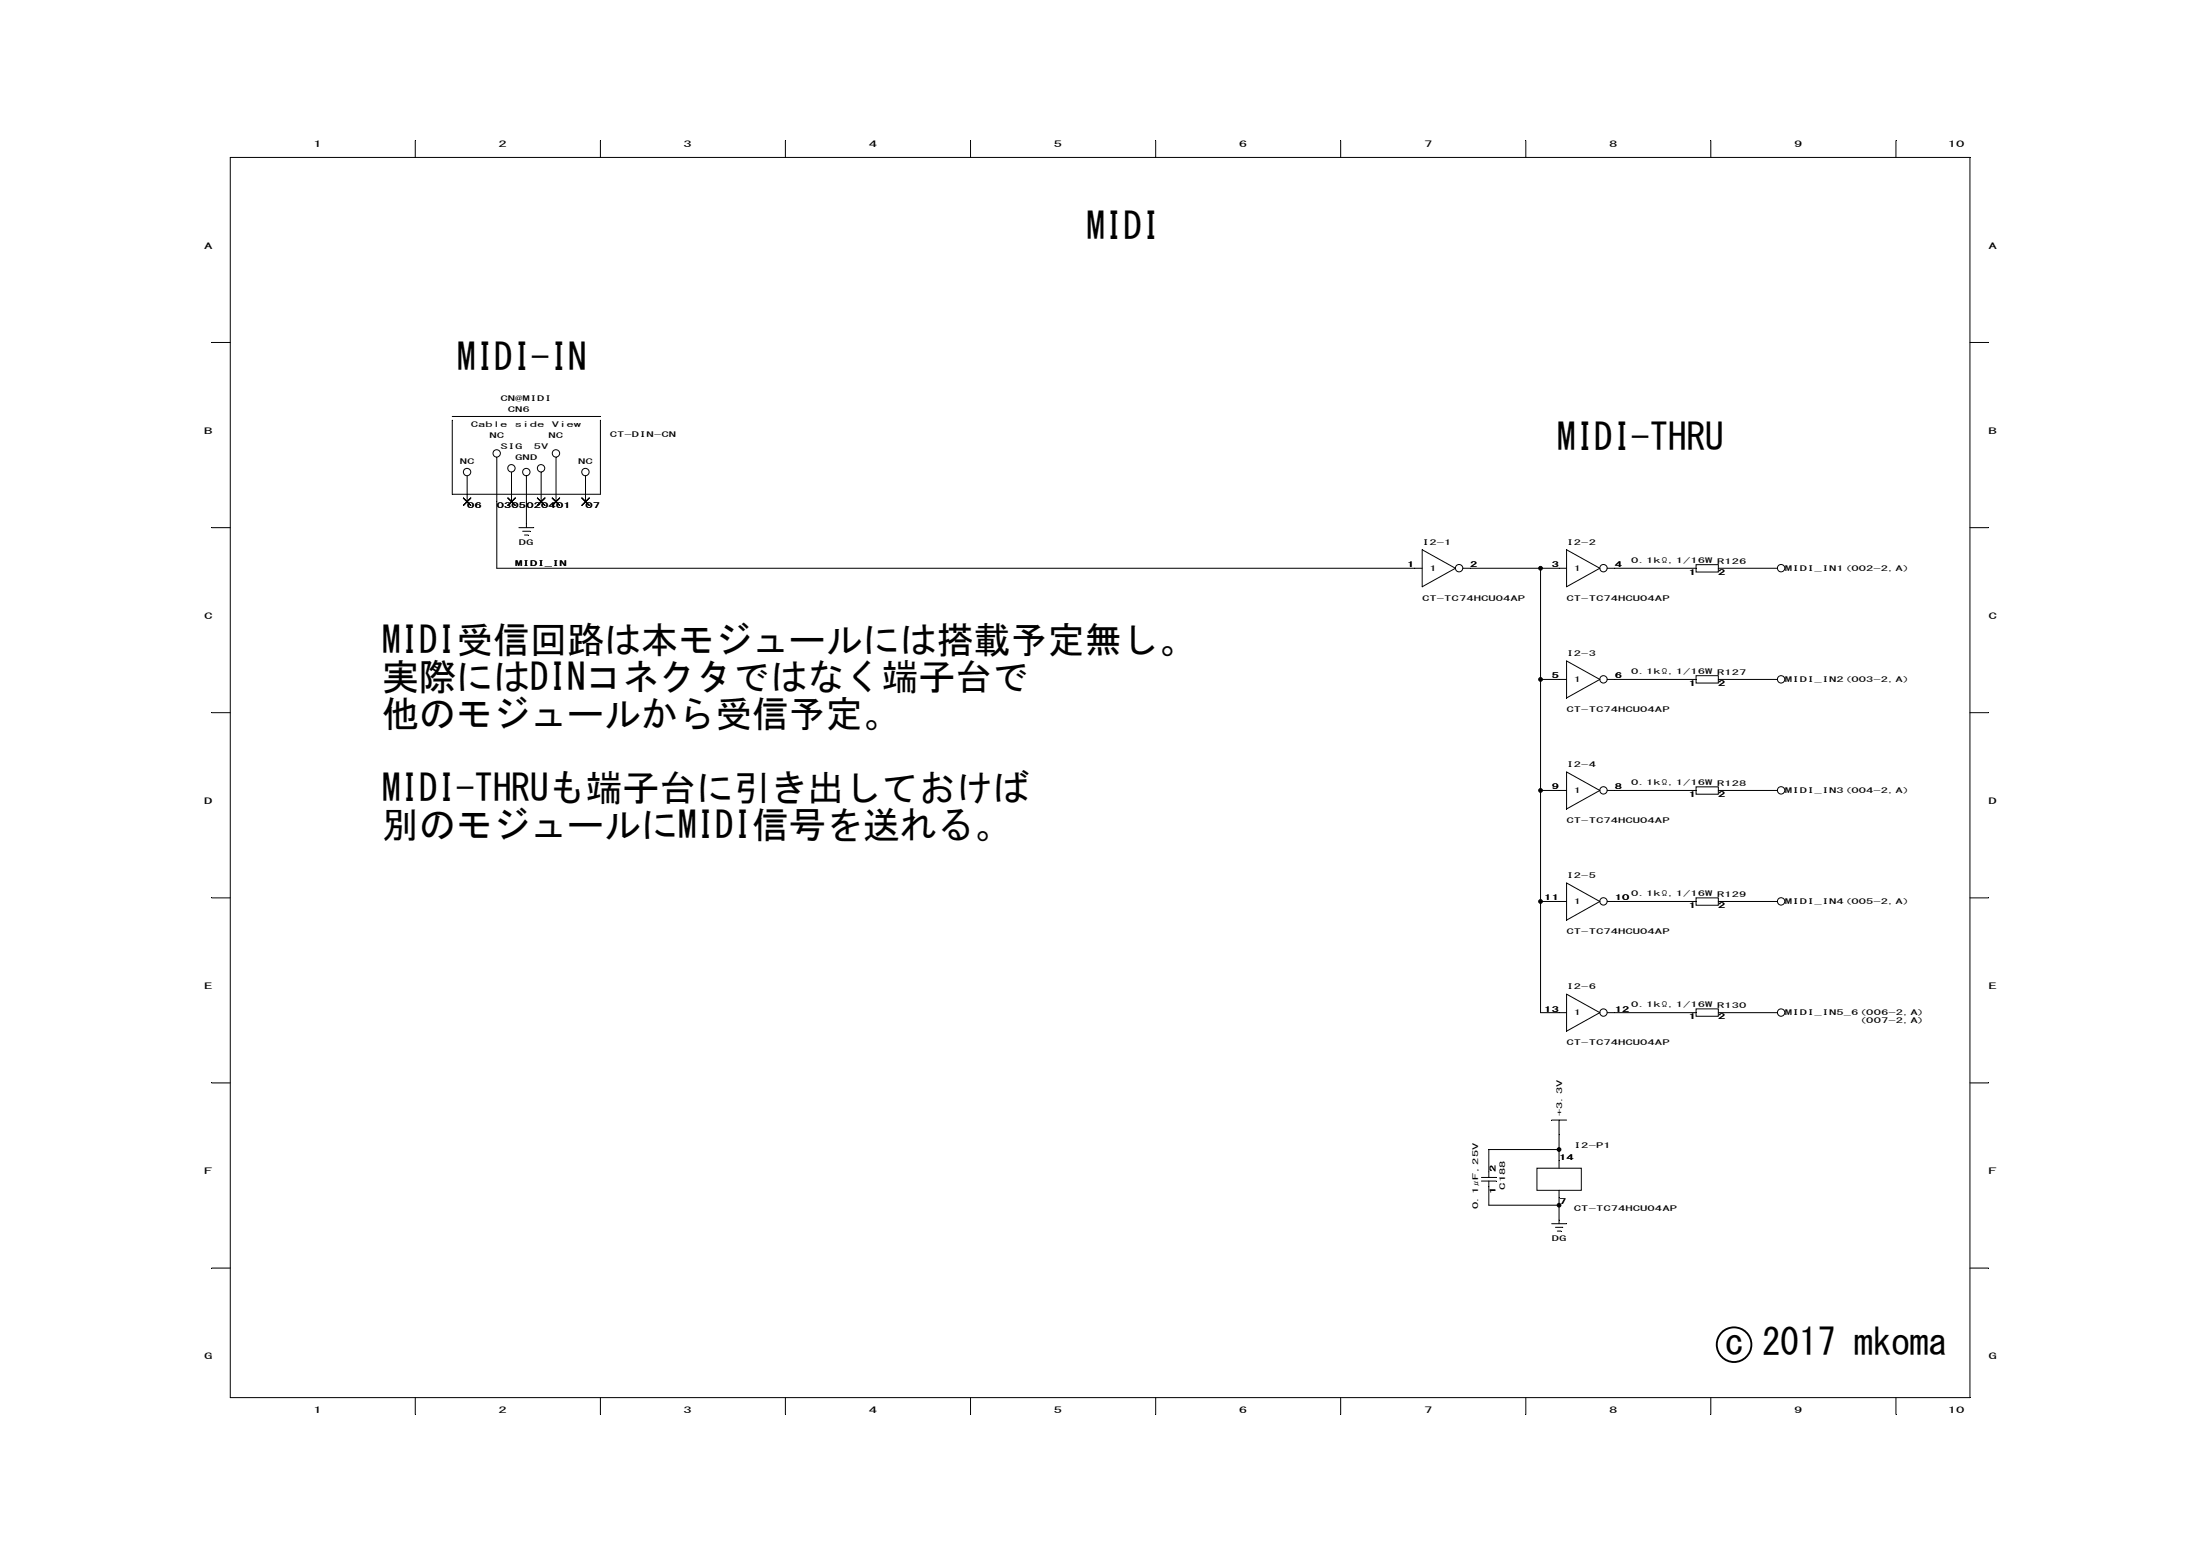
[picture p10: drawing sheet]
<svg xmlns="http://www.w3.org/2000/svg" width="297mm" height="210mm" viewBox="0 0 297 210" stroke-linecap="round" stroke-linejoin="round" font-family="sans-serif">
<circle cx="234.1" cy="181.5" r="2.34" fill="none" stroke="#000" stroke-width=".25"/>
<g fill="none" stroke="#000" stroke-width=".14">
<path d="M56.1 19v2.3M81.1 19v2.3M106 19v2.3M131 19v2.3M156 19v2.3M181 19v2.3M206 19v2.3M231 19v2.3M256 19v2.3M31.1 21.3h234.9v167.4h-234.9zM28.6 46.2h2.5M61.1 56.7v10h20v-10"/>
<path d="M61.1 56.2h20M266 46.2h2.5M28.6 71.2h2.5M62.6 67.2l1 1M63.1 64.2v3.5M63.6 67.2l-1 1M67.1 61.7v15h124.9M68.6 67.2l1 1M69.1 63.7v4M69.6 67.2l-1 1M70.1 71.2h2M70.6 71.7h1"/>
<path d="M70.8 72.2h.5M71.1 64.2v7M72.6 67.2l1 1M73.1 63.7v4M73.6 67.2l-1 1M74.6 67.2l1 1M75.1 61.7v6M75.6 67.2l-1 1M78.6 67.2l1 1M79.1 64.2v3.5M79.6 67.2l-1 1M192 74.2l4.5 2.5-4.5 2.5z"/>
<path d="M197.5 76.7h14M208 76.7v60h3.5M211.5 74.2l4.5 2.5-4.5 2.5zM217 76.7h12M229 76.2h3v1h-3zM232 76.7h8M266 71.2h2.5M28.6 96.2h2.5M208 91.7h3.5M211.5 89.2l4.5 2.5-4.5 2.5zM217 91.7h12M229 91.2h3v1h-3z"/>
<path d="M232 91.7h8M266 96.2h2.5M208 106.7h3.5M211.5 104.2l4.5 2.5-4.5 2.5zM211.5 119.2l4.5 2.5-4.5 2.5zM217 106.7h12M229 106.2h3v1h-3zM232 106.7h8M28.6 121.2h2.5M208 121.7h3.5M211.5 134.2l4.5 2.5-4.5 2.5zM217 136.7h12"/>
<path d="M217 121.7h12M229 136.2h3v1h-3zM229 121.2h3v1h-3zM232 136.7h8M232 121.7h8M266 121.2h2.5M28.6 146.2h2.5M200 158.9h2M200 159.4h2M201 159.4v3.3h9.5M207.5 157.7h6v3h-6zM209.5 151.2h2"/>
<path d="M210.5 151.2v6.5M210.5 155.2h-9.5v3.7M266 146.2h2.5M28.6 171.2h2.5M209.5 165.2h2M210 165.7h1M210.3 166.2h.5M210.5 160.7v4.5M266 171.2h2.5M56.1 188.7v2.2M81.1 188.7v2.2M106 188.7v2.2"/>
<path d="M131 188.7v2.2M156 188.7v2.2M181 188.7v2.2M206 188.7v2.2M231 188.7v2.2M256 188.7v2.2"/>
<circle cx="63.1" cy="63.7" r=".5"/>
<circle cx="67.1" cy="61.2" r=".5"/>
<circle cx="69.1" cy="63.2" r=".5"/>
<circle cx="71.1" cy="63.7" r=".5"/>
<circle cx="73.1" cy="63.2" r=".5"/>
<circle cx="75.1" cy="61.2" r=".5"/>
<circle cx="79" cy="63.7" r=".5"/>
<circle cx="197" cy="76.7" r=".5"/>
<circle cx="208" cy="76.7" r=".25"/>
<circle cx="216.5" cy="76.7" r=".5"/>
<circle cx="240.5" cy="76.7" r=".5"/>
<circle cx="208" cy="91.7" r=".25"/>
<circle cx="216.5" cy="91.7" r=".5"/>
<circle cx="240.5" cy="91.7" r=".5"/>
<circle cx="208" cy="106.7" r=".25"/>
<circle cx="216.5" cy="106.7" r=".5"/>
<circle cx="240.5" cy="106.7" r=".5"/>
<circle cx="208" cy="121.7" r=".25"/>
<circle cx="216.5" cy="121.7" r=".5"/>
<circle cx="216.5" cy="136.7" r=".5"/>
<circle cx="240.5" cy="121.7" r=".5"/>
<circle cx="240.5" cy="136.7" r=".5"/>
<circle cx="210.5" cy="155.2" r=".25"/>
<circle cx="210.5" cy="162.7" r=".25"/>
</g>
<g fill="#000">
<circle cx="208" cy="76.7" r=".25"/>
<circle cx="208" cy="91.7" r=".25"/>
<circle cx="208" cy="106.7" r=".25"/>
<circle cx="208" cy="121.7" r=".25"/>
<circle cx="210.5" cy="155.2" r=".25"/>
<circle cx="210.5" cy="162.7" r=".25"/>
</g>
<g font-size="5">
<text x="146.7" y="32.2">MIDI</text>
<text x="61.7" y="50">MIDI-IN</text>
<text x="210.3" y="60.7">MIDI-THRU</text>
<text x="51.6" y="88.2">MIDI受信回路は本モジュールには搭載予定無し。</text>
<text x="51.6" y="93.2">実際にはDINコネクタではなく端子台で</text>
<text x="51.6" y="98.2">他のモジュールから受信予定。</text>
<text x="51.6" y="108.2">MIDI-THRUも端子台に引き出しておけば</text>
<text x="51.6" y="113.2">別のモジュールにMIDI信号を送れる。</text>
<text x="232.9" y="182.9">c 2017 mkoma</text>
</g>
<g font-size="1.1">
<text x="42.3" y="19.8">1</text>
<text x="67.3" y="19.8">2</text>
<text x="92.3" y="19.8">3</text>
<text x="117.3" y="19.8">4</text>
<text x="142.3" y="19.8">5</text>
<text x="167.3" y="19.8">6</text>
<text x="192.3" y="19.8">7</text>
<text x="217.3" y="19.8">8</text>
<text x="242.2" y="19.8">9</text>
<text x="263" y="19.8">10</text>
<text x="27.6" y="33.5">A</text>
<text x="268.5" y="33.5">A</text>
<text x="27.6" y="58.5">B</text>
<text x="268.5" y="58.5">B</text>
<text x="27.6" y="83.5">C</text>
<text x="268.5" y="83.5">C</text>
<text x="27.6" y="108.5">D</text>
<text x="268.5" y="108.5">D</text>
<text x="27.6" y="133.5">E</text>
<text x="268.5" y="133.5">E</text>
<text x="27.6" y="158.5">F</text>
<text x="268.5" y="158.5">F</text>
<text x="27.6" y="183.5">G</text>
<text x="268.5" y="183.5">G</text>
<text x="42.3" y="190.7">1</text>
<text x="67.3" y="190.7">2</text>
<text x="92.3" y="190.7">3</text>
<text x="117.3" y="190.7">4</text>
<text x="142.3" y="190.7">5</text>
<text x="167.3" y="190.7">6</text>
<text x="192.3" y="190.7">7</text>
<text x="217.3" y="190.7">8</text>
<text x="242.2" y="190.7">9</text>
<text x="263" y="190.7">10</text>
</g>
<g font-size="1">
<text x="63.6" y="57.6">Cable</text>
<text x="66.1" y="59.1">NC</text>
<text x="67.6" y="54.1">CN@MIDI</text>
<text x="68.6" y="55.6">CN6</text>
<text x="69.5" y="57.6">side</text>
<text x="74.1" y="59.1">NC</text>
<text x="74.5" y="57.6">View</text>
<text x="82.3" y="59">CT-DIN-CN</text>
<text x="62.1" y="62.6">NC</text>
<text x="67.6" y="60.6">SIG</text>
<text x="69.6" y="62.1">GND</text>
<text x="72.1" y="60.6">5V</text>
<text x="78.1" y="62.6">NC</text>
<text x="63.1" y="68.6">06</text>
<text x="67.1" y="68.6">0305</text>
<text x="71.1" y="68.6">020401</text>
<text x="75.1" y="68.6">01</text>
<text x="79.1" y="68.6">07</text>
<text x="69.6" y="76.5">MIDI_IN</text>
<text x="70.1" y="73.6">DG</text>
<text x="190" y="76.6">1</text>
<text x="192" y="73.6">I2-1</text>
<text x="193" y="77.1">1</text>
<text x="198.5" y="76.6">2</text>
<text x="209.5" y="76.6">3</text>
<text x="211.5" y="73.6">I2-2</text>
<text x="212.5" y="77.1">1</text>
<text x="218" y="76.6">4</text>
<text x="220.3" y="76">0.1kΩ,1/16W R126</text>
<text x="228" y="77.6">1</text>
<text x="232" y="77.6">2</text>
<text x="241" y="77.1">MIDI_IN1(002-2,A)</text>
<text x="192" y="81.1">CT-TC74HCU04AP</text>
<text x="211.5" y="81.1">CT-TC74HCU04AP</text>
<text x="211.5" y="88.6">I2-3</text>
<text x="209.5" y="91.6">5</text>
<text x="212.5" y="92.1">1</text>
<text x="218" y="91.6">6</text>
<text x="220.3" y="91">0.1kΩ,1/16W R127</text>
<text x="228" y="92.6">1</text>
<text x="232" y="92.6">2</text>
<text x="241" y="92.1">MIDI_IN2(003-2,A)</text>
<text x="211.5" y="96.1">CT-TC74HCU04AP</text>
<text x="209.5" y="106.6">9</text>
<text x="211.5" y="103.5">I2-4</text>
<text x="212.5" y="107.1">1</text>
<text x="218" y="106.6">8</text>
<text x="220.3" y="106">0.1kΩ,1/16W R128</text>
<text x="228" y="107.5">1</text>
<text x="232" y="107.5">2</text>
<text x="241" y="107.1">MIDI_IN3(004-2,A)</text>
<text x="211.5" y="111">CT-TC74HCU04AP</text>
<text x="211.5" y="118.6">I2-5</text>
<text x="208.5" y="121.5">11</text>
<text x="212.5" y="122">1</text>
<text x="218" y="121.5">10</text>
<text x="220.3" y="121">0.1kΩ,1/16W R129</text>
<text x="228" y="122.5">1</text>
<text x="232" y="122.5">2</text>
<text x="241" y="122">MIDI_IN4(005-2,A)</text>
<text x="211.5" y="126">CT-TC74HCU04AP</text>
<text x="208.5" y="136.5">13</text>
<text x="211.5" y="133.5">I2-6</text>
<text x="212.5" y="137">1</text>
<text x="218" y="136.5">12</text>
<text x="220.3" y="136">0.1kΩ,1/16W R130</text>
<text x="228" y="137.5">1</text>
<text x="232" y="137.5">2</text>
<text x="241" y="137">MIDI_IN5_6(006-2,A)</text>
<text x="211.5" y="141">CT-TC74HCU04AP</text>
<text x="251" y="138">(007-2,A)</text>
<text x="210.9" y="150.7" transform="rotate(-90 210.9 150.7)">+3.3V</text>
<text x="212.5" y="155">I2-P1</text>
<text x="201.9" y="161.2" transform="rotate(-90 201.9 161.2)">1</text>
<text x="201.9" y="158.2" transform="rotate(-90 201.9 158.2)">2</text>
<text x="203.2" y="160.6" transform="rotate(-90 203.2 160.6)">C188</text>
<text x="210.5" y="156.5">14</text>
<text x="199.6" y="163.2" transform="rotate(-90 199.6 163.2)">0.1μF,25V</text>
<text x="209.5" y="167.5">DG</text>
<text x="210.5" y="162.5">7</text>
<text x="212.5" y="163.5">CT-TC74HCU04AP</text>
</g>
</svg>
